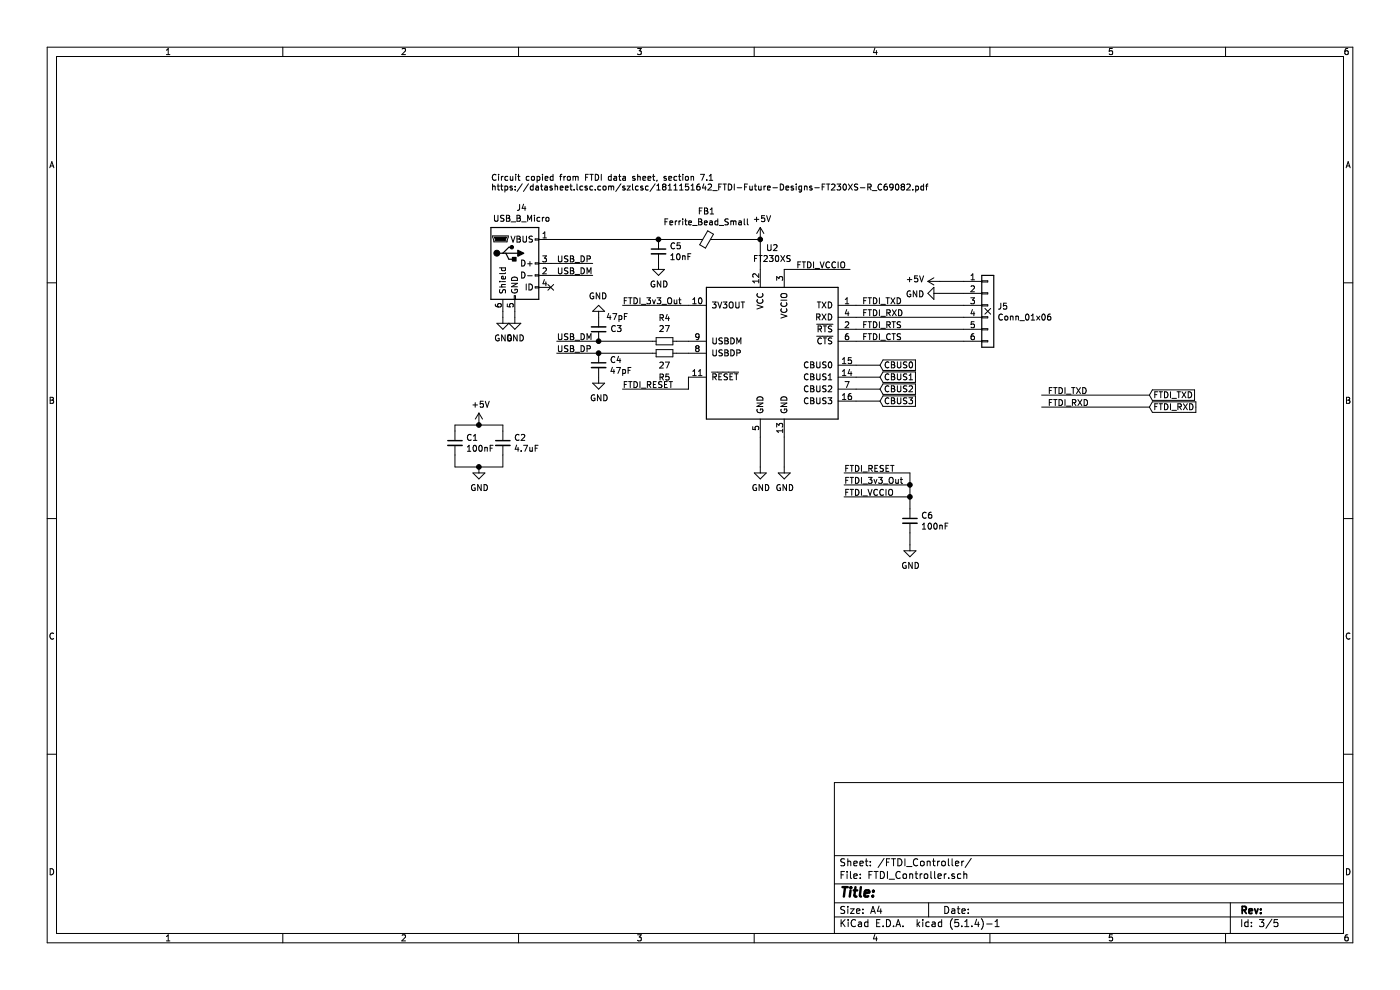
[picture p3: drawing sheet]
EESchema Schematic File Version 4
LIBS:NetworkBreaker-cache
EELAYER 30 0
EELAYER END
$Descr A4 11693 8268
encoding utf-8
Sheet 3 5
Title ""
Date ""
Rev ""
Comp ""
Comment1 ""
Comment2 ""
Comment3 ""
Comment4 ""
$EndDescr
$Comp
L Interface_USB:FT230XS U?
U 1 1
P 6450 2950
AR Path="/5F616849" Ref="U?"  Part="1" 
AR Path="/5F613284/5F616849" Ref="U2"  Part="1" 
F 0 "U2" H 6450 3831 50  0000 C CNN
F 1 "FT230XS" H 6450 3740 50  0000 C CNN
F 2 "Package_SO:SSOP-16_3.9x4.9mm_P0.635mm" H 6900 2300 50  0001 C CNN
F 3 "http://www.ftdichip.com/Products/ICs/FT230X.html" H 6450 2950 50  0001 C CNN
F 4 "C69082" H 6450 2950 50  0001 C CNN "LCSC"
	1    6450 2950
	1    0    0    -1  
$EndComp
$Comp
L Connector:USB_B_Micro J4
U 1 1
P 4300 2200
F 0 "J4" H 4357 2667 50  0000 C CNN
F 1 "USB_B_Micro" H 4357 2576 50  0000 C CNN
F 2 "Connector_USB:USB_Micro-B_Wuerth_629105150521" H 4450 2150 50  0001 C CNN
F 3 "~" H 4450 2150 50  0001 C CNN
F 4 "C319170" H 4300 2200 50  0001 C CNN "LCSC"
	1    4300 2200
	1    0    0    -1  
$EndComp
$Comp
L power:GND #PWR013
U 1 1
P 4200 2650
F 0 "#PWR013" H 4200 2400 50  0001 C CNN
F 1 "GND" H 4205 2477 50  0000 C CNN
F 2 "" H 4200 2650 50  0001 C CNN
F 3 "" H 4200 2650 50  0001 C CNN
	1    4200 2650
	1    0    0    -1  
$EndComp
$Comp
L power:GND #PWR014
U 1 1
P 4300 2650
F 0 "#PWR014" H 4300 2400 50  0001 C CNN
F 1 "GND" H 4305 2477 50  0000 C CNN
F 2 "" H 4300 2650 50  0001 C CNN
F 3 "" H 4300 2650 50  0001 C CNN
	1    4300 2650
	1    0    0    -1  
$EndComp
$Comp
L power:GND #PWR019
U 1 1
P 6350 3900
F 0 "#PWR019" H 6350 3650 50  0001 C CNN
F 1 "GND" H 6355 3727 50  0000 C CNN
F 2 "" H 6350 3900 50  0001 C CNN
F 3 "" H 6350 3900 50  0001 C CNN
	1    6350 3900
	1    0    0    -1  
$EndComp
$Comp
L power:GND #PWR0101
U 1 1
P 6550 3900
F 0 "#PWR0101" H 6550 3650 50  0001 C CNN
F 1 "GND" H 6555 3727 50  0000 C CNN
F 2 "" H 6550 3900 50  0001 C CNN
F 3 "" H 6550 3900 50  0001 C CNN
	1    6550 3900
	1    0    0    -1  
$EndComp
Wire Wire Line
	4300 2650 4300 2600
Wire Wire Line
	4200 2650 4200 2600
$Comp
L Device:Ferrite_Bead_Small FB1
U 1 1
P 5900 2000
F 0 "FB1" V 5663 2000 50  0000 C CNN
F 1 "Ferrite_Bead_Small" V 5754 2000 50  0000 C CNN
F 2 "Resistor_SMD:R_0805_2012Metric_Pad1.15x1.40mm_HandSolder" V 5830 2000 50  0001 C CNN
F 3 "~" H 5900 2000 50  0001 C CNN
F 4 "C74487" H 5900 2000 50  0001 C CNN "LCSC"
	1    5900 2000
	0    1    1    0   
$EndComp
$Comp
L Device:R_Small R4
U 1 1
P 5550 2850
F 0 "R4" V 5354 2850 50  0000 C CNN
F 1 "27" V 5445 2850 50  0000 C CNN
F 2 "Resistor_SMD:R_0805_2012Metric" H 5550 2850 50  0001 C CNN
F 3 "~" H 5550 2850 50  0001 C CNN
F 4 "C413252" V 5550 2850 50  0001 C CNN "LCSC"
	1    5550 2850
	0    1    1    0   
$EndComp
$Comp
L Device:R_Small R5
U 1 1
P 5550 2950
F 0 "R5" V 5750 2950 50  0000 C CNN
F 1 "27" V 5650 2950 50  0000 C CNN
F 2 "Resistor_SMD:R_0805_2012Metric" H 5550 2950 50  0001 C CNN
F 3 "~" H 5550 2950 50  0001 C CNN
F 4 "C413252" V 5550 2950 50  0001 C CNN "LCSC"
	1    5550 2950
	0    1    1    0   
$EndComp
$Comp
L Device:C_Small C5
U 1 1
P 5500 2100
F 0 "C5" H 5592 2146 50  0000 L CNN
F 1 "10nF" H 5592 2055 50  0000 L CNN
F 2 "Capacitor_SMD:C_0805_2012Metric" H 5500 2100 50  0001 C CNN
F 3 "~" H 5500 2100 50  0001 C CNN
F 4 "C83058" H 5500 2100 50  0001 C CNN "LCSC"
	1    5500 2100
	1    0    0    -1  
$EndComp
$Comp
L Device:C_Small C1
U 1 1
P 3800 3700
F 0 "C1" H 3892 3746 50  0000 L CNN
F 1 "100nF" H 3892 3655 50  0000 L CNN
F 2 "Capacitor_SMD:C_0805_2012Metric" H 3800 3700 50  0001 C CNN
F 3 "~" H 3800 3700 50  0001 C CNN
F 4 "C83055" H 3800 3700 50  0001 C CNN "LCSC"
	1    3800 3700
	1    0    0    -1  
$EndComp
$Comp
L Device:C_Small C2
U 1 1
P 4200 3700
F 0 "C2" H 4292 3746 50  0000 L CNN
F 1 "4.7uF" H 4292 3655 50  0000 L CNN
F 2 "Capacitor_SMD:C_1206_3216Metric" H 4200 3700 50  0001 C CNN
F 3 "~" H 4200 3700 50  0001 C CNN
F 4 "C123664" H 4200 3700 50  0001 C CNN "LCSC"
	1    4200 3700
	1    0    0    -1  
$EndComp
Wire Wire Line
	6350 2250 6350 2000
Wire Wire Line
	5750 2950 5650 2950
Wire Wire Line
	5650 2850 5750 2850
Wire Wire Line
	6350 3650 6350 3900
Wire Wire Line
	6550 3650 6550 3900
Wire Wire Line
	5750 3150 5750 3250
Text Label 6650 2250 0    50   ~ 0
FTDI_VCCIO
Text Label 5200 3250 0    50   ~ 0
FTDI_RESET
Text Label 5200 2550 0    50   ~ 0
FTDI_3v3_Out
Wire Wire Line
	5200 3250 5750 3250
Wire Wire Line
	5200 2550 5750 2550
Wire Wire Line
	6550 2250 7100 2250
$Comp
L power:+5V #PWR018
U 1 1
P 6350 2000
F 0 "#PWR018" H 6350 1850 50  0001 C CNN
F 1 "+5V" H 6365 2173 50  0000 C CNN
F 2 "" H 6350 2000 50  0001 C CNN
F 3 "" H 6350 2000 50  0001 C CNN
	1    6350 2000
	1    0    0    -1  
$EndComp
$Comp
L power:+5V #PWR011
U 1 1
P 4000 3550
F 0 "#PWR011" H 4000 3400 50  0001 C CNN
F 1 "+5V" H 4015 3723 50  0000 C CNN
F 2 "" H 4000 3550 50  0001 C CNN
F 3 "" H 4000 3550 50  0001 C CNN
	1    4000 3550
	1    0    0    -1  
$EndComp
$Comp
L power:GND #PWR012
U 1 1
P 4000 3900
F 0 "#PWR012" H 4000 3650 50  0001 C CNN
F 1 "GND" H 4005 3727 50  0000 C CNN
F 2 "" H 4000 3900 50  0001 C CNN
F 3 "" H 4000 3900 50  0001 C CNN
	1    4000 3900
	1    0    0    -1  
$EndComp
Wire Wire Line
	3800 3600 3800 3550
Wire Wire Line
	4200 3600 4200 3550
Wire Wire Line
	4200 3550 4000 3550
Connection ~ 4000 3550
Wire Wire Line
	4200 3800 4200 3900
Wire Wire Line
	4200 3900 4000 3900
Wire Wire Line
	3800 3800 3800 3900
Connection ~ 4000 3900
$Comp
L Device:C_Small C3
U 1 1
P 5000 2750
F 0 "C3" H 4800 2750 50  0000 L CNN
F 1 "47pF" H 4750 2650 50  0000 L CNN
F 2 "Capacitor_SMD:C_0805_2012Metric" H 5000 2750 50  0001 C CNN
F 3 "~" H 5000 2750 50  0001 C CNN
F 4 "C123648" H 5000 2750 50  0001 C CNN "LCSC"
	1    5000 2750
	-1   0    0    1   
$EndComp
$Comp
L Device:C_Small C4
U 1 1
P 5000 3050
F 0 "C4" H 5092 3096 50  0000 L CNN
F 1 "47pF" H 5092 3005 50  0000 L CNN
F 2 "Capacitor_SMD:C_0805_2012Metric" H 5000 3050 50  0001 C CNN
F 3 "~" H 5000 3050 50  0001 C CNN
F 4 "C123648" H 5000 3050 50  0001 C CNN "LCSC"
	1    5000 3050
	1    0    0    -1  
$EndComp
$Comp
L power:GND #PWR015
U 1 1
P 5000 2650
F 0 "#PWR015" H 5000 2400 50  0001 C CNN
F 1 "GND" H 5005 2477 50  0000 C CNN
F 2 "" H 5000 2650 50  0001 C CNN
F 3 "" H 5000 2650 50  0001 C CNN
	1    5000 2650
	-1   0    0    1   
$EndComp
$Comp
L power:GND #PWR016
U 1 1
P 5000 3150
F 0 "#PWR016" H 5000 2900 50  0001 C CNN
F 1 "GND" H 5005 2977 50  0000 C CNN
F 2 "" H 5000 3150 50  0001 C CNN
F 3 "" H 5000 3150 50  0001 C CNN
	1    5000 3150
	1    0    0    -1  
$EndComp
Connection ~ 5000 2950
$Comp
L Device:C_Small C6
U 1 1
P 7600 4350
F 0 "C6" H 7692 4396 50  0000 L CNN
F 1 "100nF" H 7692 4305 50  0000 L CNN
F 2 "Capacitor_SMD:C_0805_2012Metric" H 7600 4350 50  0001 C CNN
F 3 "~" H 7600 4350 50  0001 C CNN
F 4 "C83055" H 7600 4350 50  0001 C CNN "LCSC"
	1    7600 4350
	1    0    0    -1  
$EndComp
Text Label 7050 3950 0    50   ~ 0
FTDI_RESET
Wire Wire Line
	7050 3950 7600 3950
Text Label 7050 4050 0    50   ~ 0
FTDI_3v3_Out
Wire Wire Line
	7050 4050 7600 4050
Text Label 7050 4150 0    50   ~ 0
FTDI_VCCIO
Wire Wire Line
	7050 4150 7600 4150
$Comp
L power:GND #PWR0102
U 1 1
P 7600 4550
F 0 "#PWR0102" H 7600 4300 50  0001 C CNN
F 1 "GND" H 7605 4377 50  0000 C CNN
F 2 "" H 7600 4550 50  0001 C CNN
F 3 "" H 7600 4550 50  0001 C CNN
	1    7600 4550
	1    0    0    -1  
$EndComp
Wire Wire Line
	7600 3950 7600 4050
Connection ~ 7600 4050
Wire Wire Line
	7600 4050 7600 4150
Connection ~ 7600 4150
Wire Wire Line
	7600 4150 7600 4250
Wire Wire Line
	7600 4450 7600 4550
Wire Wire Line
	3800 3550 4000 3550
Wire Wire Line
	3800 3900 4000 3900
$Comp
L Connector_Generic:Conn_01x06 J5
U 1 1
P 8250 2550
F 0 "J5" H 8330 2542 50  0000 L CNN
F 1 "Conn_01x06" H 8330 2451 50  0000 L CNN
F 2 "Connector_PinHeader_2.54mm:PinHeader_1x06_P2.54mm_Vertical" H 8250 2550 50  0001 C CNN
F 3 "~" H 8250 2550 50  0001 C CNN
	1    8250 2550
	1    0    0    -1  
$EndComp
Wire Wire Line
	7150 2550 8050 2550
Wire Wire Line
	8050 2750 7150 2750
Wire Wire Line
	7150 2650 8050 2650
Wire Wire Line
	7150 2850 8050 2850
$Comp
L power:+5V #PWR0103
U 1 1
P 7850 2350
F 0 "#PWR0103" H 7850 2200 50  0001 C CNN
F 1 "+5V" V 7865 2478 50  0000 L CNN
F 2 "" H 7850 2350 50  0001 C CNN
F 3 "" H 7850 2350 50  0001 C CNN
	1    7850 2350
	0    -1   -1   0   
$EndComp
$Comp
L power:GND #PWR0104
U 1 1
P 7850 2450
F 0 "#PWR0104" H 7850 2200 50  0001 C CNN
F 1 "GND" V 7855 2322 50  0000 R CNN
F 2 "" H 7850 2450 50  0001 C CNN
F 3 "" H 7850 2450 50  0001 C CNN
	1    7850 2450
	0    1    1    0   
$EndComp
Wire Wire Line
	7850 2450 8050 2450
Wire Wire Line
	7850 2350 8050 2350
Wire Wire Line
	6000 2000 6350 2000
Connection ~ 6350 2000
Wire Wire Line
	4600 2000 5500 2000
Connection ~ 5500 2000
Wire Wire Line
	5500 2000 5800 2000
$Comp
L power:GND #PWR017
U 1 1
P 5500 2200
F 0 "#PWR017" H 5500 1950 50  0001 C CNN
F 1 "GND" H 5505 2027 50  0000 C CNN
F 2 "" H 5500 2200 50  0001 C CNN
F 3 "" H 5500 2200 50  0001 C CNN
	1    5500 2200
	1    0    0    -1  
$EndComp
Text Notes 4100 1600 0    50   ~ 0
Circuit copied from FTDI data sheet, section 7.1\nhttps://datasheet.lcsc.com/szlcsc/1811151642_FTDI-Future-Designs-FT230XS-R_C69082.pdf
Text GLabel 7350 3250 2    50   Input ~ 0
CBUS2
Text GLabel 7350 3350 2    50   Input ~ 0
CBUS3
Text GLabel 7350 3150 2    50   Input ~ 0
CBUS1
Text GLabel 7350 3050 2    50   Input ~ 0
CBUS0
Wire Wire Line
	7150 3350 7350 3350
Wire Wire Line
	7150 3250 7350 3250
Wire Wire Line
	7150 3150 7350 3150
Wire Wire Line
	7150 3050 7350 3050
NoConn ~ 4600 2400
Text Label 7200 2550 0    50   ~ 0
FTDI_TXD
Text Label 7200 2650 0    50   ~ 0
FTDI_RXD
Text Label 7200 2750 0    50   ~ 0
FTDI_RTS
Text Label 7200 2850 0    50   ~ 0
FTDI_CTS
Text Label 4650 2850 0    50   ~ 0
USB_DM
Text Label 4650 2950 0    50   ~ 0
USB_DP
Wire Wire Line
	5000 2950 5450 2950
Wire Wire Line
	4650 2850 5000 2850
Connection ~ 5000 2850
Wire Wire Line
	4650 2950 5000 2950
Wire Wire Line
	5000 2850 5450 2850
Text Label 4650 2300 0    50   ~ 0
USB_DM
Text Label 4650 2200 0    50   ~ 0
USB_DP
Wire Wire Line
	4600 2300 4950 2300
Wire Wire Line
	4600 2200 4950 2200
NoConn ~ 8250 2600
Wire Wire Line
	8700 3300 9600 3300
Wire Wire Line
	8700 3400 9600 3400
Text Label 8750 3300 0    50   ~ 0
FTDI_TXD
Text Label 8750 3400 0    50   ~ 0
FTDI_RXD
Text GLabel 9600 3400 2    50   Input ~ 0
FTDI_RXD
Text GLabel 9600 3300 2    50   Input ~ 0
FTDI_TXD
$EndSCHEMATC
